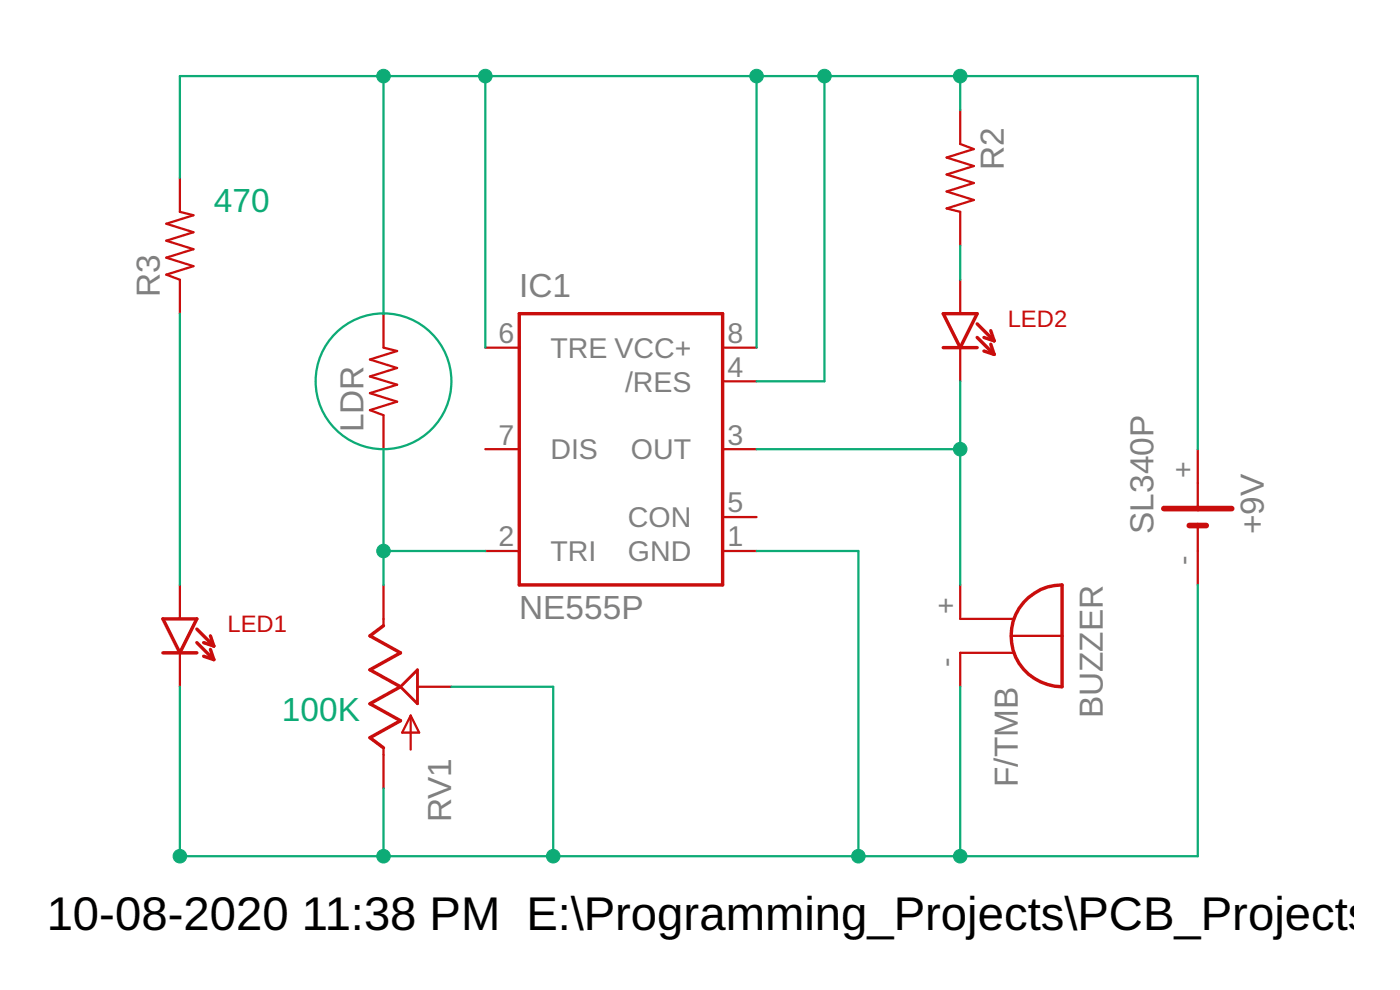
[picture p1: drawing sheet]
<?xml version="1.0" encoding="utf-8"?>
<!DOCTYPE eagle SYSTEM "eagle.dtd">
<!--
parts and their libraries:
SparkFun-AnalogIC: Licensing: CC v3.0 Share-Alike You are welcome to use this library for commercial purposes.
SparkFun-Retired: Licensing: Creative Commons ShareAlike 4.0 International - https://creativecommons.org/licenses/by-sa/4.0
-->
<eagle version="9.6.2">
<drawing>
<settings>
<setting alwaysvectorfont="no"/>
<setting keepoldvectorfont="yes"/>
<setting verticaltext="up"/>
</settings>
<grid distance="0.1" unitdist="inch" unit="inch" style="lines" multiple="1" display="no" altdistance="0.01" altunitdist="inch" altunit="inch"/>
<schematic xreflabel="%F%N/%S.%C%R" xrefpart="/%S.%C%R">
<libraries>
<library name="SparkFun-AnalogIC">
<symbols>
<symbol name="NE555">
<wire x1="-7.62" y1="10.16" x2="-7.62" y2="-10.16" width="0.254" layer="94"/>
<wire x1="-7.62" y1="-10.16" x2="7.62" y2="-10.16" width="0.254" layer="94"/>
<wire x1="7.62" y1="-10.16" x2="7.62" y2="10.16" width="0.254" layer="94"/>
<wire x1="7.62" y1="10.16" x2="-7.62" y2="10.16" width="0.254" layer="94"/>
<text x="-7.62" y="11.43" size="1.778" layer="95">&gt;NAME</text>
<text x="-7.62" y="-12.7" size="1.778" layer="96">&gt;VALUE</text>
<pin name="TRE" x="-10.16" y="7.62" length="short" direction="in"/>
<pin name="OUT" x="10.16" y="0" length="short" direction="out" rot="R180"/>
<pin name="DIS" x="-10.16" y="0" length="short" direction="in"/>
<pin name="TRI" x="-10.16" y="-7.62" length="short" direction="in"/>
<pin name="VCC+" x="10.16" y="7.62" length="short" direction="pwr" rot="R180"/>
<pin name="GND" x="10.16" y="-7.62" length="short" direction="pwr" rot="R180"/>
<pin name="CON" x="10.16" y="-5.08" length="short" direction="in" rot="R180"/>
<pin name="/RES" x="10.16" y="5.08" length="short" direction="in" rot="R180"/>
</symbol>
</symbols>
<devicesets>
<deviceset name="NE555" prefix="IC">
<gates>
<gate name="G$1" symbol="NE555" x="60.96" y="-27.94"/>
</gates>
<devices>
<device name="P" package="DIL-08">
<connects>
<connect gate="G$1" pin="/RES" pad="4"/>
<connect gate="G$1" pin="CON" pad="5"/>
<connect gate="G$1" pin="DIS" pad="7"/>
<connect gate="G$1" pin="GND" pad="1"/>
<connect gate="G$1" pin="OUT" pad="3"/>
<connect gate="G$1" pin="TRE" pad="6"/>
<connect gate="G$1" pin="TRI" pad="2"/>
<connect gate="G$1" pin="VCC+" pad="8"/>
</connects>
<technologies>
<technology name="">
<attribute name="MF" value="Arrow Electronics" constant="no"/>
<attribute name="MPN" value="NE555N" constant="no"/>
<attribute name="OC_FARNELL" value="1467742" constant="no"/>
<attribute name="OC_NEWARK" value="89K1486" constant="no"/>
</technology>
</technologies>
</device>
<device name="D" package="SO08">
<connects>
<connect gate="G$1" pin="/RES" pad="4"/>
<connect gate="G$1" pin="CON" pad="5"/>
<connect gate="G$1" pin="DIS" pad="7"/>
<connect gate="G$1" pin="GND" pad="1"/>
<connect gate="G$1" pin="OUT" pad="3"/>
<connect gate="G$1" pin="TRE" pad="6"/>
<connect gate="G$1" pin="TRI" pad="2"/>
<connect gate="G$1" pin="VCC+" pad="8"/>
</connects>
<technologies>
<technology name=""/>
</technologies>
</device>
</devices>
</deviceset>
</devicesets>
</library>
<library name="SparkFun-LED">
<symbols>
<symbol name="LTE-302">
<wire x1="-1.27" y1="0" x2="1.27" y2="0" width="0.254" layer="94"/>
<wire x1="1.27" y1="0" x2="0" y2="-2.54" width="0.254" layer="94"/>
<wire x1="0" y1="-2.54" x2="-1.27" y2="0" width="0.254" layer="94"/>
<wire x1="-1.27" y1="-2.54" x2="1.27" y2="-2.54" width="0.254" layer="94"/>
<wire x1="2.54" y1="-3.048" x2="1.27" y2="-1.778" width="0.254" layer="94"/>
<wire x1="2.54" y1="-3.048" x2="2.286" y2="-2.286" width="0.254" layer="94"/>
<wire x1="2.54" y1="-3.048" x2="1.778" y2="-2.794" width="0.254" layer="94"/>
<wire x1="2.54" y1="-2.032" x2="1.27" y2="-0.762" width="0.254" layer="94"/>
<wire x1="2.54" y1="-2.032" x2="2.286" y2="-1.27" width="0.254" layer="94"/>
<wire x1="2.54" y1="-2.032" x2="1.778" y2="-1.778" width="0.254" layer="94"/>
<text x="3.556" y="-3.048" size="1.27" layer="94">&gt;VALUE</text>
<text x="3.556" y="-1.016" size="1.27" layer="94">&gt;NAME</text>
<pin name="A" x="0" y="2.54" visible="off" length="short" rot="R270"/>
<pin name="C" x="0" y="-5.08" visible="off" length="short" rot="R90"/>
</symbol>
</symbols>
<devicesets>
<deviceset name="LTE-302" prefix="D" uservalue="yes">
<gates>
<gate name="G$1" symbol="LTE-302" x="0" y="1.016"/>
</gates>
<devices>
<device name="" package="LTE-302">
<connects>
<connect gate="G$1" pin="A" pad="A"/>
<connect gate="G$1" pin="C" pad="C"/>
</connects>
<technologies>
<technology name=""/>
</technologies>
</device>
</devices>
</deviceset>
</devicesets>
</library>
<library name="SparkFun-Passives">
<symbols>
<symbol name="RESISTOR">
<wire x1="-2.54" y1="0" x2="-2.159" y2="1.016" width="0.1524" layer="94"/>
<wire x1="-2.159" y1="1.016" x2="-1.524" y2="-1.016" width="0.1524" layer="94"/>
<wire x1="-1.524" y1="-1.016" x2="-0.889" y2="1.016" width="0.1524" layer="94"/>
<wire x1="-0.889" y1="1.016" x2="-0.254" y2="-1.016" width="0.1524" layer="94"/>
<wire x1="-0.254" y1="-1.016" x2="0.381" y2="1.016" width="0.1524" layer="94"/>
<wire x1="0.381" y1="1.016" x2="1.016" y2="-1.016" width="0.1524" layer="94"/>
<wire x1="1.016" y1="-1.016" x2="1.651" y2="1.016" width="0.1524" layer="94"/>
<wire x1="1.651" y1="1.016" x2="2.286" y2="-1.016" width="0.1524" layer="94"/>
<wire x1="2.286" y1="-1.016" x2="2.54" y2="0" width="0.1524" layer="94"/>
<text x="-3.81" y="1.4986" size="1.778" layer="95">&gt;NAME</text>
<text x="-3.81" y="-3.302" size="1.778" layer="96">&gt;VALUE</text>
<pin name="2" x="5.08" y="0" visible="off" length="short" direction="pas" swaplevel="1" rot="R180"/>
<pin name="1" x="-5.08" y="0" visible="off" length="short" direction="pas" swaplevel="1"/>
</symbol>
</symbols>
<devicesets>
<deviceset name="RESISTOR" prefix="R" uservalue="yes">
<gates>
<gate name="G$1" symbol="RESISTOR" x="0" y="0"/>
</gates>
<devices>
<device name="1206" package="1206">
<connects>
<connect gate="G$1" pin="1" pad="1"/>
<connect gate="G$1" pin="2" pad="2"/>
</connects>
<technologies>
<technology name=""/>
</technologies>
</device>
<device name="AXIAL-0.3" package="AXIAL-0.3">
<connects>
<connect gate="G$1" pin="1" pad="P$1"/>
<connect gate="G$1" pin="2" pad="P$2"/>
</connects>
<technologies>
<technology name=""/>
</technologies>
</device>
<device name="2010" package="R2010">
<connects>
<connect gate="G$1" pin="1" pad="1"/>
<connect gate="G$1" pin="2" pad="2"/>
</connects>
<technologies>
<technology name=""/>
</technologies>
</device>
<device name="0805-RES" package="0805">
<connects>
<connect gate="G$1" pin="1" pad="1"/>
<connect gate="G$1" pin="2" pad="2"/>
</connects>
<technologies>
<technology name=""/>
</technologies>
</device>
<device name="0603-RES" package="0603-RES">
<connects>
<connect gate="G$1" pin="1" pad="1"/>
<connect gate="G$1" pin="2" pad="2"/>
</connects>
<technologies>
<technology name=""/>
</technologies>
</device>
<device name="0402-RES" package="0402-RES">
<connects>
<connect gate="G$1" pin="1" pad="1"/>
<connect gate="G$1" pin="2" pad="2"/>
</connects>
<technologies>
<technology name=""/>
</technologies>
</device>
<device name="PTH-1/6W" package="1/6W-RES">
<connects>
<connect gate="G$1" pin="1" pad="1"/>
<connect gate="G$1" pin="2" pad="2"/>
</connects>
<technologies>
<technology name=""/>
</technologies>
</device>
<device name="2512" package="R2512">
<connects>
<connect gate="G$1" pin="1" pad="1"/>
<connect gate="G$1" pin="2" pad="2"/>
</connects>
<technologies>
<technology name=""/>
</technologies>
</device>
<device name="PTH-1/4W" package="AXIAL-0.4">
<connects>
<connect gate="G$1" pin="1" pad="P$1"/>
<connect gate="G$1" pin="2" pad="P$2"/>
</connects>
<technologies>
<technology name=""/>
</technologies>
</device>
<device name="PTH-1/2W" package="AXIAL-0.5">
<connects>
<connect gate="G$1" pin="1" pad="P$1"/>
<connect gate="G$1" pin="2" pad="P$2"/>
</connects>
<technologies>
<technology name=""/>
</technologies>
</device>
<device name="PTH-1W" package="AXIAL-0.6">
<connects>
<connect gate="G$1" pin="1" pad="P$1"/>
<connect gate="G$1" pin="2" pad="P$2"/>
</connects>
<technologies>
<technology name=""/>
</technologies>
</device>
<device name="PTH-2W" package="AXIAL-0.8">
<connects>
<connect gate="G$1" pin="1" pad="P$1"/>
<connect gate="G$1" pin="2" pad="P$2"/>
</connects>
<technologies>
<technology name=""/>
</technologies>
</device>
<device name="KIT" package="AXIAL-0.3-KIT">
<connects>
<connect gate="G$1" pin="1" pad="P$1"/>
<connect gate="G$1" pin="2" pad="P$2"/>
</connects>
<technologies>
<technology name=""/>
</technologies>
</device>
<device name="EZ" package="AXIAL-0.3EZ">
<connects>
<connect gate="G$1" pin="1" pad="P$1"/>
<connect gate="G$1" pin="2" pad="P$2"/>
</connects>
<technologies>
<technology name=""/>
</technologies>
</device>
</devices>
</deviceset>
</devicesets>
</library>
<library name="buzzer">
<symbols>
<symbol name="B">
<wire x1="-2.54" y1="5.08" x2="5.08" y2="5.08" width="0.254" layer="94" curve="180"/>
<wire x1="-2.54" y1="5.08" x2="1.27" y2="5.08" width="0.254" layer="94"/>
<wire x1="1.27" y1="1.27" x2="1.27" y2="5.08" width="0.1524" layer="94"/>
<wire x1="1.27" y1="5.08" x2="5.08" y2="5.08" width="0.254" layer="94"/>
<wire x1="2.54" y1="-2.54" x2="2.54" y2="1.397" width="0.1524" layer="94"/>
<wire x1="0" y1="-2.54" x2="0" y2="1.397" width="0.1524" layer="94"/>
<text x="-2.54" y="6.35" size="1.778" layer="95">&gt;NAME</text>
<text x="5.08" y="0" size="1.778" layer="96">&gt;VALUE</text>
<pin name="-" x="5.08" y="-2.54" visible="pad" length="short" direction="pas" rot="R180"/>
<pin name="+" x="-2.54" y="-2.54" visible="pad" length="short" direction="pas"/>
</symbol>
</symbols>
<devicesets>
<deviceset name="F/TMB" prefix="SG">
<gates>
<gate name="1" symbol="B" x="0" y="0"/>
</gates>
<devices>
<device name="" package="F/TMB">
<connects>
<connect gate="1" pin="+" pad="+"/>
<connect gate="1" pin="-" pad="-"/>
</connects>
<technologies>
<technology name="">
<attribute name="MF" value="" constant="no"/>
<attribute name="MPN" value="" constant="no"/>
<attribute name="OC_FARNELL" value="unknown" constant="no"/>
<attribute name="OC_NEWARK" value="unknown" constant="no"/>
</technology>
</technologies>
</device>
</devices>
</deviceset>
</devicesets>
</library>
<library name="battery">
<symbols>
<symbol name="1V2">
<wire x1="-0.635" y1="0.635" x2="-0.635" y2="0" width="0.4064" layer="94"/>
<wire x1="-2.54" y1="0" x2="-0.635" y2="0" width="0.1524" layer="94"/>
<wire x1="-0.635" y1="0" x2="-0.635" y2="-0.635" width="0.4064" layer="94"/>
<wire x1="0.635" y1="2.54" x2="0.635" y2="0" width="0.4064" layer="94"/>
<wire x1="0.635" y1="0" x2="2.54" y2="0" width="0.1524" layer="94"/>
<wire x1="0.635" y1="0" x2="0.635" y2="-2.54" width="0.4064" layer="94"/>
<text x="-1.27" y="3.175" size="1.778" layer="95">&gt;NAME</text>
<text x="-1.27" y="-5.08" size="1.778" layer="96">&gt;VALUE</text>
<pin name="+" x="5.08" y="0" visible="pad" length="short" direction="pas" rot="R180"/>
<pin name="-" x="-5.08" y="0" visible="pad" length="short" direction="pas"/>
</symbol>
</symbols>
<devicesets>
<deviceset name="SL340P" prefix="G">
<gates>
<gate name="G$1" symbol="1V2" x="0" y="0"/>
</gates>
<devices>
<device name="" package="SL-340/P3.6V">
<connects>
<connect gate="G$1" pin="+" pad="+"/>
<connect gate="G$1" pin="-" pad="-"/>
</connects>
<technologies>
<technology name=""/>
</technologies>
</device>
</devices>
</deviceset>
</devicesets>
</library>
<library name="SparkFun-Retired">
<symbols>
<symbol name="POT">
<wire x1="0" y1="-5.08" x2="0" y2="-4.572" width="0.1524" layer="94"/>
<wire x1="0" y1="-4.572" x2="-1.016" y2="-3.81" width="0.254" layer="94"/>
<wire x1="-1.016" y1="-3.81" x2="1.27" y2="-2.54" width="0.254" layer="94"/>
<wire x1="1.27" y1="-2.54" x2="-1.016" y2="-1.27" width="0.254" layer="94"/>
<wire x1="-1.016" y1="-1.27" x2="1.27" y2="0" width="0.254" layer="94"/>
<wire x1="1.27" y1="0" x2="-1.016" y2="1.27" width="0.254" layer="94"/>
<wire x1="-1.016" y1="1.27" x2="1.27" y2="2.54" width="0.254" layer="94"/>
<wire x1="1.27" y1="2.54" x2="-1.016" y2="3.81" width="0.254" layer="94"/>
<wire x1="-1.016" y1="3.81" x2="0" y2="4.572" width="0.254" layer="94"/>
<wire x1="0" y1="4.572" x2="0" y2="5.08" width="0.1524" layer="94"/>
<wire x1="1.27" y1="0" x2="2.54" y2="1.27" width="0.2032" layer="94"/>
<wire x1="2.54" y1="-1.27" x2="1.27" y2="0" width="0.2032" layer="94"/>
<wire x1="2.54" y1="1.27" x2="2.54" y2="-1.27" width="0.2032" layer="94"/>
<wire x1="2.032" y1="-4.699" x2="2.032" y2="-2.159" width="0.1524" layer="94"/>
<wire x1="2.032" y1="-2.159" x2="2.667" y2="-3.429" width="0.1524" layer="94"/>
<wire x1="2.667" y1="-3.429" x2="1.397" y2="-3.429" width="0.1524" layer="94"/>
<wire x1="1.397" y1="-3.429" x2="2.032" y2="-2.159" width="0.1524" layer="94"/>
<text x="5.08" y="-10.16" size="1.778" layer="95" rot="R90">&gt;NAME</text>
<text x="-2.54" y="-10.16" size="1.778" layer="95" rot="R90">&gt;Value</text>
<pin name="A" x="0" y="-7.62" visible="off" length="short" direction="pas" rot="R90"/>
<pin name="E" x="0" y="7.62" visible="off" length="short" direction="pas" rot="R270"/>
<pin name="S" x="5.08" y="0" visible="off" length="short" direction="pas" rot="R180"/>
</symbol>
</symbols>
<devicesets>
<deviceset name="POT" prefix="RV" uservalue="yes">
<gates>
<gate name="G$1" symbol="POT" x="0" y="0"/>
</gates>
<devices>
<device name="TRIM" package="TRIM_POT">
<connects>
<connect gate="G$1" pin="A" pad="3"/>
<connect gate="G$1" pin="E" pad="2"/>
<connect gate="G$1" pin="S" pad="1"/>
</connects>
<technologies>
<technology name="">
<attribute name="PROD_ID" value="COM-00104"/>
</technology>
</technologies>
</device>
<device name="100K_3362U" package="3362U">
<connects>
<connect gate="G$1" pin="A" pad="P$3"/>
<connect gate="G$1" pin="E" pad="P$1"/>
<connect gate="G$1" pin="S" pad="P$2"/>
</connects>
<technologies>
<technology name="">
<attribute name="PROD_ID" value="RES-08876"/>
<attribute name="SF_SKU" value="COM-08647"/>
</technology>
</technologies>
</device>
<device name="-RV16AF-20" package="POT_ALPHA_RV16AF-20">
<connects>
<connect gate="G$1" pin="A" pad="1"/>
<connect gate="G$1" pin="E" pad="3"/>
<connect gate="G$1" pin="S" pad="2"/>
</connects>
<technologies>
<technology name="">
<attribute name="PROD_ID" value="RES-10002"/>
</technology>
</technologies>
</device>
<device name="MAM" package="POT_MAMMOTH">
<connects>
<connect gate="G$1" pin="A" pad="P$2"/>
<connect gate="G$1" pin="E" pad="P$3"/>
<connect gate="G$1" pin="S" pad="P$1"/>
</connects>
<technologies>
<technology name=""/>
</technologies>
</device>
</devices>
</deviceset>
</devicesets>
</library>
</libraries>
<attributes>
</attributes>
<variantdefs>
</variantdefs>
<classes>
<class number="0" name="default" width="0" drill="0">
</class>
</classes>
<parts>
<part name="IC1" library="SparkFun-AnalogIC" deviceset="NE555" device="P"/>
<part name="LED2" library="SparkFun-LED" deviceset="LTE-302" device=""/>
<part name="LED1" library="SparkFun-LED" deviceset="LTE-302" device=""/>
<part name="R2" library="SparkFun-Passives" deviceset="RESISTOR" device="AXIAL-0.3"/>
<part name="R3" library="SparkFun-Passives" deviceset="RESISTOR" device="AXIAL-0.3"/>
<part name="LDR" library="SparkFun-Passives" deviceset="RESISTOR" device="AXIAL-0.3"/>
<part name="BUZZER" library="buzzer" deviceset="F/TMB" device=""/>
<part name="+9V" library="battery" deviceset="SL340P" device=""/>
<part name="RV1" library="SparkFun-Retired" deviceset="POT" device="TRIM"/>
</parts>
<sheets>
<sheet>
<plain>
<circle x="58.42" y="45.72" radius="5.08" width="0.1524" layer="91"/>
<text x="50.8" y="20.32" size="1.778" layer="91">100K</text>
<text x="45.72" y="58.42" size="1.778" layer="91">470</text>
</plain>
<instances>
<instance part="IC1" gate="G$1" x="76.2" y="40.64" smashed="yes">
<attribute name="NAME" x="68.58" y="52.07" size="1.778" layer="95"/>
<attribute name="VALUE" x="68.58" y="27.94" size="1.778" layer="96"/>
</instance>
<instance part="LED2" gate="G$1" x="101.6" y="50.8" smashed="yes">
<attribute name="VALUE" x="105.156" y="47.752" size="1.27" layer="94"/>
<attribute name="NAME" x="105.156" y="49.784" size="1.27" layer="94"/>
</instance>
<instance part="LED1" gate="G$1" x="43.18" y="27.94" smashed="yes">
<attribute name="VALUE" x="46.736" y="24.892" size="1.27" layer="94"/>
<attribute name="NAME" x="46.736" y="26.924" size="1.27" layer="94"/>
</instance>
<instance part="R2" gate="G$1" x="101.6" y="60.96" smashed="yes" rot="R270">
<attribute name="NAME" x="103.0986" y="64.77" size="1.778" layer="95" rot="R270"/>
<attribute name="VALUE" x="98.298" y="64.77" size="1.778" layer="96" rot="R270"/>
</instance>
<instance part="R3" gate="G$1" x="43.18" y="55.88" smashed="yes" rot="R90">
<attribute name="NAME" x="41.6814" y="52.07" size="1.778" layer="95" rot="R90"/>
<attribute name="VALUE" x="46.482" y="52.07" size="1.778" layer="96" rot="R90"/>
</instance>
<instance part="LDR" gate="G$1" x="58.42" y="45.72" smashed="yes" rot="R90">
<attribute name="NAME" x="56.9214" y="41.91" size="1.778" layer="95" rot="R90"/>
<attribute name="VALUE" x="61.722" y="41.91" size="1.778" layer="96" rot="R90"/>
</instance>
<instance part="BUZZER" gate="1" x="104.14" y="27.94" smashed="yes" rot="R270">
<attribute name="NAME" x="110.49" y="30.48" size="1.778" layer="95" rot="R270"/>
<attribute name="VALUE" x="104.14" y="22.86" size="1.778" layer="96" rot="R270"/>
</instance>
<instance part="+9V" gate="G$1" x="119.38" y="35.56" smashed="yes" rot="MR90">
<attribute name="NAME" x="122.555" y="34.29" size="1.778" layer="95" rot="MR90"/>
<attribute name="VALUE" x="114.3" y="34.29" size="1.778" layer="96" rot="MR90"/>
</instance>
<instance part="RV1" gate="G$1" x="58.42" y="22.86" smashed="yes">
<attribute name="NAME" x="63.5" y="12.7" size="1.778" layer="95" rot="R90"/>
<attribute name="VALUE" x="55.88" y="12.7" size="1.778" layer="95" rot="R90"/>
</instance>
</instances>
<busses>
</busses>
<nets>
<net name="N$1" class="0">
<segment>
<pinref part="IC1" gate="G$1" pin="TRI"/>
<wire x1="58.42" y1="33.02" x2="66.04" y2="33.02" width="0.1524" layer="91"/>
<pinref part="LDR" gate="G$1" pin="1"/>
<wire x1="58.42" y1="40.64" x2="58.42" y2="33.02" width="0.1524" layer="91"/>
<pinref part="RV1" gate="G$1" pin="E"/>
<wire x1="58.42" y1="30.48" x2="58.42" y2="33.02" width="0.1524" layer="91"/>
<junction x="58.42" y="33.02"/>
</segment>
</net>
<net name="N$2" class="0">
<segment>
<pinref part="IC1" gate="G$1" pin="OUT"/>
<wire x1="86.36" y1="40.64" x2="101.6" y2="40.64" width="0.1524" layer="91"/>
<wire x1="101.6" y1="40.64" x2="101.6" y2="30.48" width="0.1524" layer="91"/>
<pinref part="LED2" gate="G$1" pin="C"/>
<wire x1="101.6" y1="40.64" x2="101.6" y2="45.72" width="0.1524" layer="91"/>
<pinref part="BUZZER" gate="1" pin="+"/>
<junction x="101.6" y="40.64"/>
</segment>
</net>
<net name="N$4" class="0">
<segment>
<pinref part="R3" gate="G$1" pin="1"/>
<pinref part="LED1" gate="G$1" pin="A"/>
<wire x1="43.18" y1="50.8" x2="43.18" y2="30.48" width="0.1524" layer="91"/>
</segment>
</net>
<net name="N$3" class="0">
<segment>
<pinref part="LED2" gate="G$1" pin="A"/>
<pinref part="R2" gate="G$1" pin="2"/>
<wire x1="101.6" y1="53.34" x2="101.6" y2="55.88" width="0.1524" layer="91"/>
</segment>
</net>
<net name="N$5" class="0">
<segment>
<pinref part="LDR" gate="G$1" pin="2"/>
<wire x1="58.42" y1="50.8" x2="58.42" y2="68.58" width="0.1524" layer="91"/>
<pinref part="IC1" gate="G$1" pin="TRE"/>
<wire x1="58.42" y1="68.58" x2="66.04" y2="68.58" width="0.1524" layer="91"/>
<wire x1="66.04" y1="68.58" x2="86.36" y2="68.58" width="0.1524" layer="91"/>
<wire x1="86.36" y1="68.58" x2="91.44" y2="68.58" width="0.1524" layer="91"/>
<wire x1="91.44" y1="68.58" x2="101.6" y2="68.58" width="0.1524" layer="91"/>
<wire x1="66.04" y1="48.26" x2="66.04" y2="68.58" width="0.1524" layer="91"/>
<pinref part="IC1" gate="G$1" pin="VCC+"/>
<wire x1="86.36" y1="48.26" x2="86.36" y2="68.58" width="0.1524" layer="91"/>
<pinref part="IC1" gate="G$1" pin="/RES"/>
<wire x1="86.36" y1="45.72" x2="91.44" y2="45.72" width="0.1524" layer="91"/>
<wire x1="91.44" y1="45.72" x2="91.44" y2="68.58" width="0.1524" layer="91"/>
<pinref part="R2" gate="G$1" pin="1"/>
<wire x1="101.6" y1="66.04" x2="101.6" y2="68.58" width="0.1524" layer="91"/>
<pinref part="R3" gate="G$1" pin="2"/>
<wire x1="43.18" y1="60.96" x2="43.18" y2="68.58" width="0.1524" layer="91"/>
<wire x1="43.18" y1="68.58" x2="58.42" y2="68.58" width="0.1524" layer="91"/>
<junction x="58.42" y="68.58"/>
<junction x="91.44" y="68.58"/>
<junction x="86.36" y="68.58"/>
<junction x="66.04" y="68.58"/>
<wire x1="101.6" y1="68.58" x2="119.38" y2="68.58" width="0.1524" layer="91"/>
<pinref part="+9V" gate="G$1" pin="+"/>
<wire x1="119.38" y1="68.58" x2="119.38" y2="40.64" width="0.1524" layer="91"/>
<junction x="101.6" y="68.58"/>
</segment>
</net>
<net name="N$6" class="0">
<segment>
<pinref part="IC1" gate="G$1" pin="GND"/>
<wire x1="86.36" y1="33.02" x2="93.98" y2="33.02" width="0.1524" layer="91"/>
<wire x1="93.98" y1="33.02" x2="93.98" y2="10.16" width="0.1524" layer="91"/>
<wire x1="93.98" y1="10.16" x2="71.12" y2="10.16" width="0.1524" layer="91"/>
<wire x1="71.12" y1="10.16" x2="58.42" y2="10.16" width="0.1524" layer="91"/>
<wire x1="58.42" y1="10.16" x2="43.18" y2="10.16" width="0.1524" layer="91"/>
<wire x1="93.98" y1="10.16" x2="101.6" y2="10.16" width="0.1524" layer="91"/>
<pinref part="LED1" gate="G$1" pin="C"/>
<wire x1="43.18" y1="22.86" x2="43.18" y2="10.16" width="0.1524" layer="91"/>
<junction x="43.18" y="10.16"/>
<junction x="93.98" y="10.16"/>
<wire x1="101.6" y1="22.86" x2="101.6" y2="10.16" width="0.1524" layer="91"/>
<pinref part="BUZZER" gate="1" pin="-"/>
<pinref part="+9V" gate="G$1" pin="-"/>
<wire x1="119.38" y1="30.48" x2="119.38" y2="10.16" width="0.1524" layer="91"/>
<wire x1="119.38" y1="10.16" x2="101.6" y2="10.16" width="0.1524" layer="91"/>
<junction x="101.6" y="10.16"/>
<pinref part="RV1" gate="G$1" pin="S"/>
<wire x1="63.5" y1="22.86" x2="71.12" y2="22.86" width="0.1524" layer="91"/>
<wire x1="71.12" y1="22.86" x2="71.12" y2="10.16" width="0.1524" layer="91"/>
<junction x="71.12" y="10.16"/>
<pinref part="RV1" gate="G$1" pin="A"/>
<wire x1="58.42" y1="15.24" x2="58.42" y2="10.16" width="0.1524" layer="91"/>
<junction x="58.42" y="10.16"/>
</segment>
</net>
</nets>
</sheet>
</sheets>
</schematic>
</drawing>
</eagle>
